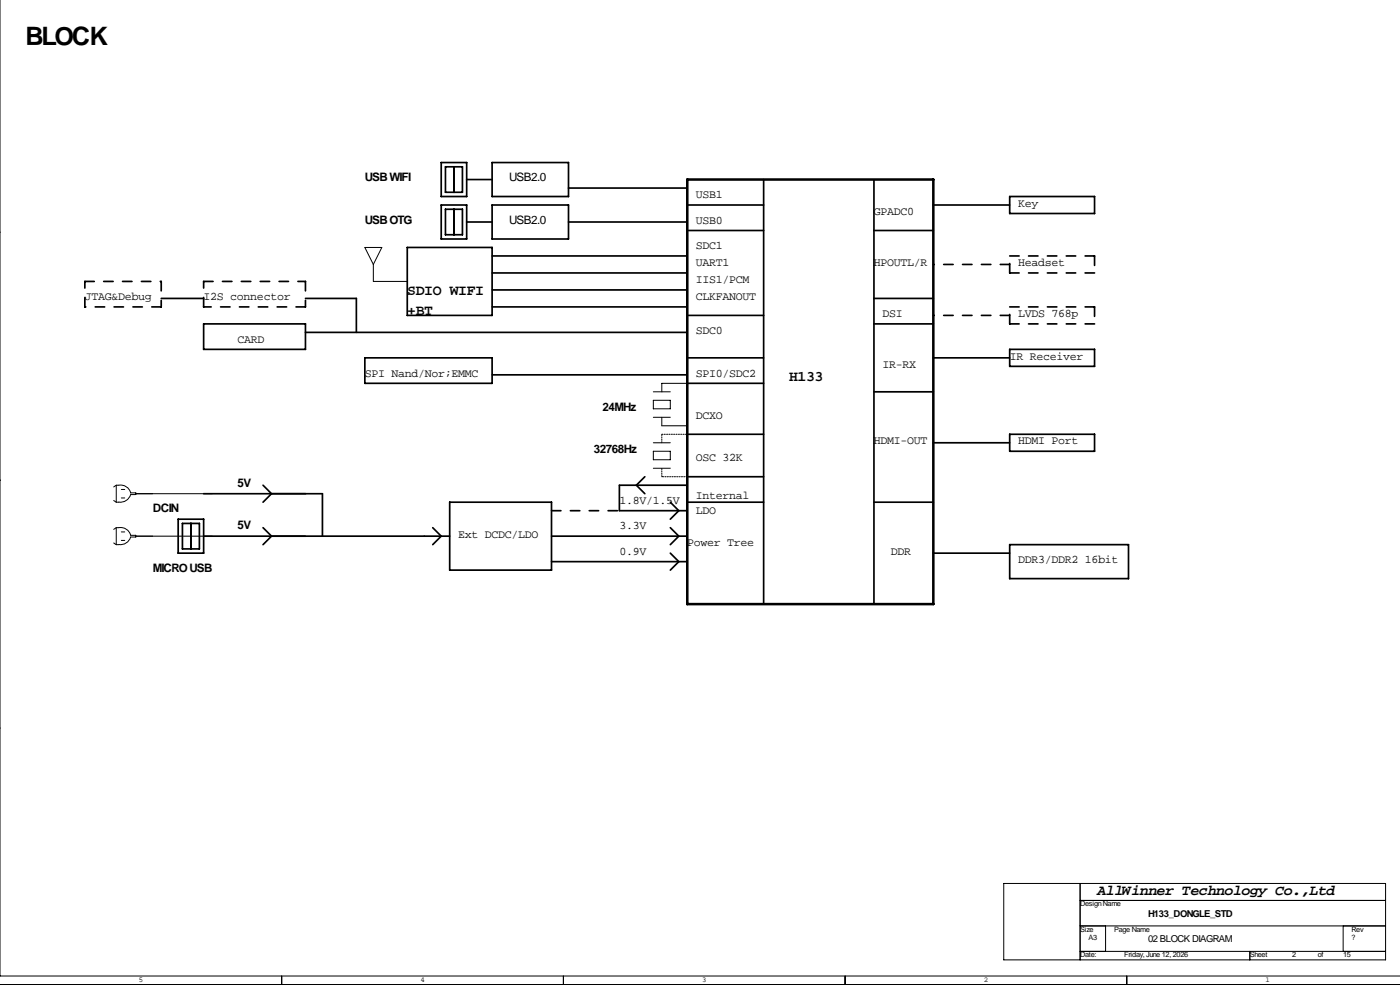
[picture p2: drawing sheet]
<svg xmlns="http://www.w3.org/2000/svg" width="419mm" height="297mm" viewBox="0 0 419 297" stroke-linecap="round" stroke-linejoin="round" font-family="sans-serif">
<g fill="none" stroke="#000" stroke-width=".51">
<path d="M132.1 48.6h7.6v10.2h-7.6zM133.3 49.9h5.1v7.6h-5.1zM135.9 49.9v7.6M139.7 53.7h7.6M147.3 48.6h22.9v10.2h-22.9zM170.2 56.2h35.5M228.6 53.7v127M261.6 53.7v127M302.3 58.8h25.4v5.1h-25.4zM121.9 74h25.4v20.3h-25.4zM132.1 61.3h7.6v10.2h-7.6zM133.3 62.6h5.1v7.6h-5.1z"/>
<path d="M135.9 62.6v7.6M139.7 66.4h7.6M147.3 61.3h22.9v10.2h-22.9zM147.3 76.6h58.4M170.2 66.4h35.5M205.7 61.3h22.9M205.7 68.9h22.9M261.6 68.9h17.8M279.4 61.3h22.9M48.3 89.3h12.7M61 96.9h30.4v7.6h-30.4zM91.4 89.3h15.3v10.1"/>
<path d="M91.4 99.4h114.3M147.3 91.8h58.4M147.3 86.7h58.4M147.3 81.6h58.4M205.7 94.3h22.9M261.6 89.3h17.8M261.6 96.9h17.8M109.2 107h38.1v7.7h-38.1zM147.3 112.1h58.4M205.7 114.7h22.9M205.7 107h22.9M261.6 117.2h17.8"/>
<path d="M279.4 107h22.9M302.3 104.5h25.4v5.1h-25.4zM205.7 129.9h22.9M279.4 132.4h22.9M302.3 129.9h25.4v5.1h-25.4zM53.3 155.3h7.7v10.2h-7.7zM54.6 156.6h5.1v7.6h-5.1zM57.1 156.6v7.6M61 147.7h35.5v12.7M78.7 157.8l2.6 2.6-2.6 2.5M78.7 145.1l2.6 2.6-2.6 2.5M129.5 157.8l2.6 2.6-2.6 2.5"/>
<path d="M134.6 150.2h30.5v20.3h-30.5zM193 142.6l-2.5 2.5 2.5 2.6M200.7 150.2l2.5 2.6-2.5 2.5M200.7 157.8l2.5 2.6-2.5 2.5M205.7 142.6h22.9M205.7 150.2h22.9M205.7 145.1h-20.3v7.7h20.3M261.6 150.2h17.8M61 160.4h73.6M165.1 160.4h40.6M165.1 168h40.6M200.7 165.5l2.5 2.5-2.5 2.5"/>
<path d="M279.4 165.5h22.9M302.3 162.9h35.5v10.2h-35.5z"/>
</g>
<path d="M205.7 53.7h73.7v127h-73.7z" fill="none" stroke="#000" stroke-width=".76"/>
<g fill="none" stroke="#000" stroke-width=".3">
<path d="M0 -.1v292.1h419.1M-.1 69.5h.1M109.2 74h5.1l-2.5 5.1zM111.8 79.1v5.1h10.1M195.6 119.7h5.1v2.6h-5.1zM195.6 117.2h5.1M205.7 114.7h-7.6v2.5M195.6 135h5.1v2.5h-5.1zM195.6 124.8h5.1M195.6 132.4h5.1M198.1 124.8v2.6h7.6M-.1 143.6h.1"/>
<path d="M34 149.7l.8 .5M34.8 157.8a3.4 3.4 0 0 1 4.3 2.3h1.5v.5h-1.5M34.8 145.1a3.4 3.4 0 0 1 4.3 2.3h1.5v.5h-1.5M34.8 145.1v5.1M34.8 157.8v5.1M34.8 157.8l-.8 .6M34.8 145.1l-.8 .6M36.3 159.1h1M36.3 146.4h1M36.3 149h1M39.1 147.9a3.1 3.1 0 0 1-3.5 2.3h-.8M40.6 147.7h22.9"/>
<path d="M195.6 140.1h5.1M34 162.4l.8 .5M34.8 162.9h.8M36.3 161.7h1M39.1 160.6a3.1 3.1 0 0 1-3.5 2.3M40.6 160.4h22.9M-.1 217.8h.1M300.5 264.3h114.3v22.8h-114.3zM323.3 264.3v22.8M323.3 269.4h91.5M323.3 277h91.5M331 277v7.6"/>
<path d="M402.1 277v7.6M-.1 294.5h419.2M84.3 292v2.5M168.7 292v2.5M253 292v2.5M323.3 284.6h91.5M337.3 292v2.5M374.1 284.6v2.5"/>
</g>
<path d="M198.1 129.9h7.6M198.1 132.4v-2.5M198.1 142.6v-2.5M205.7 142.6h-7.6" fill="none" stroke="#000" stroke-width=".3" stroke-dasharray=".4 .4"/>
<g fill="none" stroke="#000" stroke-width=".51" stroke-dasharray="2.8 2.8">
<path d="M302.3 79.1h-22.9M302.3 76.6h25.4M327.7 76.6v5M25.4 91.8v-7.6M25.4 84.2h22.9M48.3 84.2v7.6M48.3 91.8h-22.9M61 91.8v-7.6M61 84.2h30.4M91.4 84.2v7.6M91.4 91.8h-30.4M302.3 81.6v-5"/>
<path d="M302.3 96.9v-5.1M302.3 91.8h25.4M302.3 94.3h-22.9M327.7 81.6h-25.4M327.7 91.8v5.1M327.7 96.9h-25.4M165.1 152.8h20.3"/>
</g>
<text font-size="7.6" x="7.6" y="13.3">BLOCK</text>
<g font-size="4.4">
<text x="121.9" y="88.3">SDIO WIFI</text>
<text x="121.9" y="94.1">+BT</text>
<text x="236.2" y="113.9">H133</text>
<text x="328.4" y="267.8">AllWinner Technology Co.,Ltd</text>
</g>
<g font-size="3.5">
<text x="109.2" y="54.2">USB WIFI</text>
<text x="152.4" y="54.2">USB2.0</text>
<text x="208.3" y="59.3">USB1</text>
<text x="261.6" y="64.4">GPADC0</text>
<text x="304.8" y="61.8">Key</text>
<text x="109.2" y="66.9">USB OTG</text>
<text x="152.4" y="66.9">USB2.0</text>
<text x="208.3" y="66.9">USB0</text>
<text x="208.3" y="74.5">SDC1</text>
<text x="208.3" y="79.6">UART1</text>
<text x="261.6" y="79.6">HPOUTL/R</text>
<text x="304.8" y="79.6">Headset</text>
<text x="25.4" y="89.8">JTAG&amp;Debug</text>
<text x="61" y="89.8">I2S connector</text>
<text x="208.3" y="89.8">CLKFANOUT</text>
<text x="208.3" y="84.7">IIS1/PCM</text>
<text x="264.2" y="94.9">DSI</text>
<text x="304.8" y="94.9">LVDS 768p</text>
<text x="208.3" y="99.9">SDC0</text>
<text x="71.1" y="102.5">CARD</text>
<text x="302.3" y="107.6">IR Receiver</text>
<text x="109.2" y="112.6">SPI Nand/Nor;EMMC</text>
<text x="208.3" y="112.6">SPI0/SDC2</text>
<text x="264.2" y="110.1">IR-RX</text>
<text x="180.3" y="122.8">24MHz</text>
<text x="208.3" y="125.3">DCXO</text>
<text x="177.8" y="135.5">32768Hz</text>
<text x="261.6" y="133">HDMI-OUT</text>
<text x="304.8" y="133">HDMI Port</text>
<text x="208.3" y="138">OSC 32K</text>
<text x="71.1" y="145.7">5V</text>
<text x="208.3" y="149.2">Internal</text>
<text x="45.7" y="153.3">DCIN</text>
<text x="185.4" y="150.7">1.8V/1.5V</text>
<text x="208.3" y="153.8">LDO</text>
<text x="71.1" y="158.4">5V</text>
<text x="137.2" y="160.9">Ext DCDC/LDO</text>
<text x="185.4" y="158.4">3.3V</text>
<text x="185.4" y="166">0.9V</text>
<text x="205.7" y="163.4">Power Tree</text>
<text x="266.7" y="166">DDR</text>
<text x="45.7" y="171.1">MICRO USB</text>
<text x="304.8" y="168.5">DDR3/DDR2 16bit</text>
</g>
<g font-size="2.8">
<text x="343.7" y="274.2">H133_DONGLE_STD</text>
<text x="343.7" y="281.8">02 BLOCK DIAGRAM</text>
</g>
<g font-size="2.2">
<text x="323.3" y="271.1">Design Name</text>
<text x="323.3" y="278.8">Size</text>
<text x="325.9" y="281.3">A3</text>
<text x="333.5" y="278.8">Page Name</text>
<text x="404.6" y="281.3">?</text>
<text x="404.6" y="278.8">Rev</text>
<text x="323.3" y="286.4">Date:</text>
<text x="336.5" y="286.4">Friday, June 12, 2026</text>
<text x="374.1" y="286.4">Sheet</text>
<text x="386.8" y="286.4">2</text>
<text x="394.5" y="286.4">of</text>
<text x="402.1" y="286.4">15</text>
<text x="41.5" y="293.8">5</text>
<text x="125.9" y="293.8">4</text>
<text x="210.2" y="293.8">3</text>
<text x="294.5" y="293.8">2</text>
<text x="378.8" y="293.8">1</text>
</g>
</svg>
